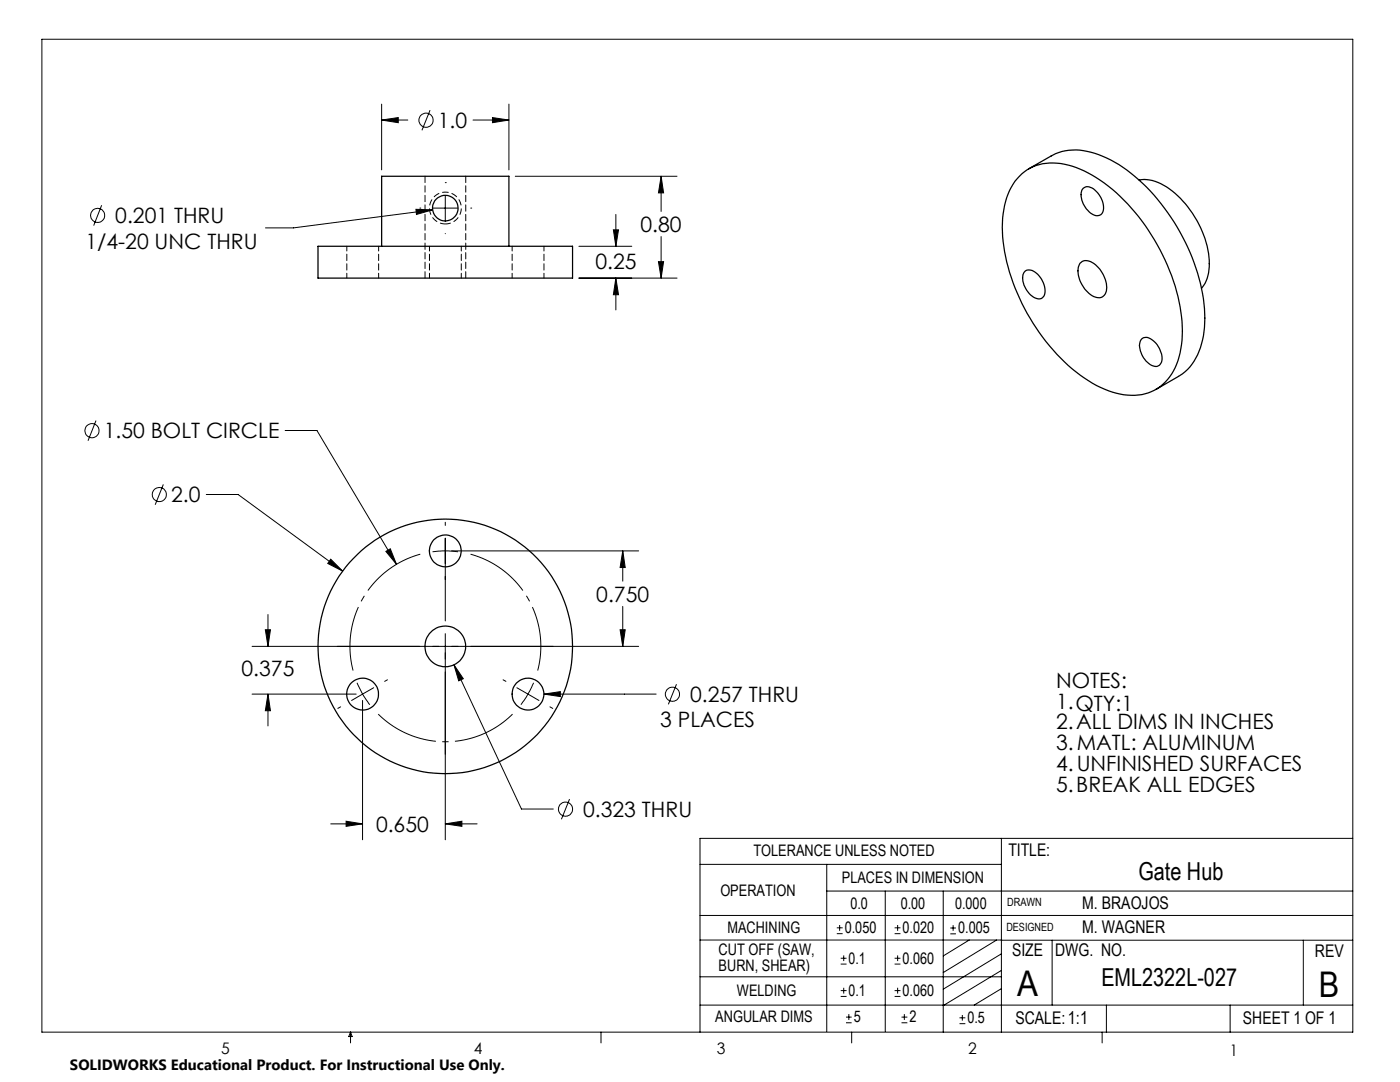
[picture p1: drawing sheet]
<svg xmlns="http://www.w3.org/2000/svg" width="279mm" height="216mm" viewBox="0 0 279 216" stroke-linecap="round" stroke-linejoin="round" font-family="sans-serif">
<g fill="none" stroke="#000" stroke-width=".2">
<path d="M8.4 7.8h261.6v198.2h-261.6zM76.2 24l3.3-.5v1zM76.2 20.8v13.1M76.2 24h5.2M85.8 22l-1.6 4M88.9 36.4h.1M88.9 39v5.1M94.4 24h7.2M98.3 23.5l3.3 .5-3.3 .5zM101.6 20.8v13.1M102.8 35.2h32.3M131.9 35.2l.5 3.3h-1z"/>
<path d="M131.9 35.2v7M20.3 41l-1.6 4M83 41.8l3.3 .1-3.2 .9zM83.8 41.5h.1M86.3 41.5h5.1M86.3 41.9l-27.7 3.6h-5.6M88.9 46.6h.1M93.9 41.5h.1M115.5 55.5h19.6M115.5 49.1h10.6M122.4 45.9h1l-.5 3.2zM122.9 55.5l.5 3.3h-1z"/>
<path d="M122.9 42.8v6.3M122.9 55.5v6.3M131.4 52.2h1l-.5 3.3zM131.9 47.2v8.3M19.2 83.9l-1.6 4M32.6 96.7l-1.6 4M41.2 98.7h6.3l20.9 15.2M56.9 85.9h6.4l15.8 26.7M66 111.6l2.4 2.3-3-1.5zM77 110l.9-.5 1.2 3.1zM86.3 110.1a18.4 18.4 0 0 1 5.1 0M88.9 104.2v.6"/>
<path d="M88.9 107.4v16.5M90.1 109.9h37.4M124.3 109.9l.5 3.3h-1zM124.3 109.9v6.1M50.3 129h77.2M50.3 138.5h20.8M53 125.7h1l-.5 3.3zM53.5 138.5l.5 3.3h-1zM53.5 122.6v6.4M53.5 138.5v6.4M71.3 136.2l1.1 2.3M72.4 139.8v27.8"/>
<path d="M72.4 138.5l1.4 2.1M72.4 138.5l-2.2 1.3M74.6 137.2l-2.2 1.3M77.3 135.6l-.5 .4M88.9 126.4v41.2M90.6 132.6l1.9 2.8-1 .5zM90.6 132.6l13.5 28.8h6.3M100.4 135.6l.6 .4M103.2 137.2l2.2 1.3M105.4 138.5l-1.4 2.1M105.4 138.5l2.2 1.3M106.5 136.2l-1.1 2.3"/>
<path d="M108.5 138.5l3.3-.5v1zM108.5 138.5h22.5M123.8 125.7h1l-.5 3.3zM124.3 121v8M135 136.5l-1.6 4M68 141l-.6 .4M109.7 141l.6 .4M113.7 159.5l-1.7 4M66 164.4h6.4M69.1 163.9l3.3 .5-3.3 .5zM88.9 164.4l3.3-.5v1zM88.9 164.4h6.3"/>
<path d="M139.7 172.5h60.1M165 177.8h105M165 172.5v33.3M176.7 177.8v28M188.2 177.8v28.2M199.8 167.3v38.7M270 167.3h-130.3v38.7M139.7 182.7h130.3M139.7 187.6h60.2M139.7 194.9h60.1M167 186.3h1.2M167 185.1h1.2"/>
<path d="M167.6 184.6v1.1M167.8 198.8h1.1M167.8 197.7h1.1M167.8 192.4h1.1M167.8 191.2h1.1M168.4 190.6v1.2M168.4 197.1v1.2M178.5 198.8h1.2M178.5 197.7h1.2M178.5 192.4h1.2M178.5 191.2h1.2M178.5 186.3h1.2"/>
<path d="M178.5 185.1h1.2M179.1 184.6v1.1M179.1 190.6v1.2M179.1 197.1v1.2M189.7 185.2h1.1M189.7 186.3h1.1M190.2 184.6v1.1M193.4 187.6l-5.2 3.1M198.9 187.6l-10.7 6.5M199.8 187.6h70.2M199.8 197.3l-5.4 3.3M199.8 193.6l-11.6 7.1"/>
<path d="M199.8 190.3l-11.6 7.1M210 187.6v13M260.1 187.6v13M70 206v2.1M70 206l.3 .8h-.7zM119.9 206v2.1M139.7 200.6h130.3M168.8 204.1h1.2M168.8 203h1.2M169.4 202.4v1.1M170 206v2.1M179.9 204.1h1.2"/>
<path d="M179.9 203h1.2M180.5 202.4v1.1M191.5 204.3h1.2M191.5 203.1h1.2M192.1 202.5v1.2M220 206v2.1M220.8 200.6v5.4M245.5 200.6v5.4"/>
<circle cx="85" cy="24" r="1.41"/>
<circle cx="19.5" cy="43" r="1.4"/>
<circle cx="18.4" cy="85.9" r="1.4"/>
<circle cx="31.8" cy="98.7" r="1.4"/>
<circle cx="134.2" cy="138.5" r="1.42"/>
<circle cx="112.9" cy="161.5" r="1.41"/>
</g>
<path d="M83.9 110.6a19 19 0 0 0-13.4 23.2M107.3 133.8a19.1 19.1 0 0 0-13.4-23.2M75.5 142.5a19 19 0 0 0 26.8 0" fill="none" stroke="#000" stroke-width=".2" stroke-dasharray="15.2 1.3 1.3 1.3" stroke-dashoffset="2.3" stroke-linecap="butt"/>
<path d="M88.9 44.7a3.2 3.2 0 0 1-2.8-4.7 3.2 3.2 0 0 1 5.5-.2 3.2 3.2 0 0 1-2.5 4.9h-.2" fill="none" stroke="#000" stroke-width=".2" stroke-dasharray="1.3 .6" stroke-dashoffset=".2" stroke-linecap="butt"/>
<path d="M66 111.6l-.6 .8 3 1.5zM77 110l2.1 2.6-1.2-3.1zM90.6 132.6l.9 3.3 1-.5zM108.5 138.5l3.3 .5v-1zM69.1 163.9l3.3 .5-3.3 .5zM88.9 164.4l3.3-.5v1zM53.5 138.5l.5 3.3h-1zM53 125.7h1l-.5 3.3zM124.3 109.9l.5 3.3h-1zM123.8 125.7h1l-.5 3.3zM131.9 35.2l.5 3.3h-1zM131.4 52.2h1l-.5 3.3zM122.4 45.9h1l-.5 3.2zM122.9 55.5l.5 3.3h-1zM83 41.8l.1 1 3.2-.9zM98.3 23.5l3.3 .5-3.3 .5zM76.2 24l3.3-.5v1z" fill="#000"/>
<g fill="none" stroke="#000" stroke-width=".25">
<path d="M203.9 34.7a9.8 9.8 0 0 1 9.3-1.8 27.4 27.4 0 0 1 13.3 9.5 40.2 40.2 0 0 1 9.4 22.7 15.3 15.3 0 0 1-2.9 10.7 9.6 9.6 0 0 1-10.2 2.7 27.4 27.4 0 0 1-13.3-9.5 39.3 39.3 0 0 1-9.5-23.7 14.1 14.1 0 0 1 3.5-10.2zM205.3 33.7l4.5-2.6a11.3 11.3 0 0 1 10.3 .1 31.7 31.7 0 0 1 12.9 11.2 38.7 38.7 0 0 1 7.5 21.1 14 14 0 0 1-4 10.7l-1.3 .9-4.5 2.6M216.2 37.6a1.85 1.85 0 0 1 2.6 .6 3.9 3.9 0 0 1 1.1 4.5 1.73 1.73 0 0 1-2.6-.4 4 4 0 0 1-1.3-4.6zM227.3 35.9a7.8 7.8 0 0 1 6.1 1.8 19.9 19.9 0 0 1 7.9 15.5 6.9 6.9 0 0 1-1.5 4.3M63.5 49.1h50.8v6.4h-50.8zM76.2 49.1v-13.9h25.4v13.9M204.5 54.2a1.94 1.94 0 0 1 2.6 .6 4.3 4.3 0 0 1 1.3 4.3 1.47 1.47 0 0 1-2.4 0 4.2 4.2 0 0 1-1.6-4.7zM215.5 52.5a1.99 1.99 0 0 1 2.8 .1 5.9 5.9 0 0 1 2.4 5.7 1.67 1.67 0 0 1-2.7 .7 5.9 5.9 0 0 1-2.7-5.9zM227.9 67.6a1.63 1.63 0 0 1 2.3 .4 4.7 4.7 0 0 1 1.6 4.2 1.35 1.35 0 0 1-2.2 .6 4.6 4.6 0 0 1-2-4.7z"/>
<circle cx="88.9" cy="41.5" r="2.55"/>
<circle cx="88.9" cy="109.9" r="3.2"/>
<circle cx="72.4" cy="138.5" r="3.2"/>
<circle cx="88.9" cy="129" r="25.4"/>
<circle cx="88.9" cy="129" r="4.1"/>
<circle cx="105.4" cy="138.5" r="3.2"/>
</g>
<path d="M69.2 49.1v6.4M75.6 55.5v-6.4M85.7 49.1v6.4M92.1 55.5v-6.4M102.2 49.1v6.4M108.6 55.5v-6.4" fill="none" stroke="#000" stroke-width=".2" stroke-dasharray="1.3 .6" stroke-dashoffset=".3"/>
<path d="M84.8 35.2v20.3M93 55.5v-20.3" fill="none" stroke="#000" stroke-width=".2" stroke-dasharray="1.3 .6"/>
<g font-size="7.1">
<text x="203" y="198.7">A</text>
<text x="263.2" y="198.9">B</text>
</g>
<g font-size="4.9">
<text x="227.2" y="175.7">Gate Hub</text>
<text x="219.8" y="196.7">EML2322L-027</text>
</g>
<g font-size="4.2">
<text x="87.4" y="25.5">1.0</text>
<text x="23" y="44.5">0.201 THRU</text>
<text x="127.8" y="46.3">0.80</text>
<text x="17" y="49.6">1/4-20 UNC THRU</text>
<text x="118.8" y="53.6">0.25</text>
<text x="20.7" y="87.5">1.50 BOLT CIRCLE</text>
<text x="34.1" y="100.2">2.0</text>
<text x="119" y="120.1">0.750</text>
<text x="48.2" y="134.9">0.375</text>
<text x="210.8" y="137.2">NOTES:</text>
<text x="137.7" y="140.1">0.257 THRU</text>
<text x="210.8" y="141.4">1.QTY:1</text>
<text x="131.8" y="145.2">3 PLACES</text>
<text x="210.8" y="145.5">2.ALL DIMS IN INCHES</text>
<text x="210.8" y="149.7">3.MATL: ALUMINUM</text>
<text x="210.8" y="153.9">4.UNFINISHED SURFACES</text>
<text x="210.8" y="158.1">5.BREAK ALL EDGES</text>
<text x="75" y="166">0.650</text>
<text x="116.4" y="163">0.323 THRU</text>
</g>
<g font-size="3.5">
<text x="201.2" y="170.7">TITLE:</text>
<text x="216" y="181.4">M. BRAOJOS</text>
<text x="202" y="190.8">SIZE</text>
<text x="210.6" y="190.8">DWG. NO.</text>
<text x="216" y="186.2">M. WAGNER</text>
<text x="262.4" y="190.9">REV</text>
<text x="202.7" y="204.4">SCALE:1:1</text>
<text x="248.1" y="204.4">SHEET 1 OF 1</text>
</g>
<g font-size="3.2">
<text x="150.4" y="170.8">TOLERANCE UNLESS NOTED</text>
<text x="143.8" y="178.9">OPERATION</text>
<text x="168" y="176.2">PLACES IN DIMENSION</text>
<text x="169.7" y="181.4">0.0</text>
<text x="179.8" y="181.4">0.00</text>
<text x="190.6" y="181.4">0.000</text>
<text x="143.4" y="190.5">CUT OFF (SAW,</text>
<text x="145.2" y="186.2">MACHINING</text>
<text x="168.6" y="186.2">0.050</text>
<text x="180.1" y="186.2">0.020</text>
<text x="191.2" y="186.2">0.005</text>
<text x="143.4" y="193.7">BURN, SHEAR)</text>
<text x="169.4" y="192.3">0.1</text>
<text x="180.1" y="192.3">0.060</text>
<text x="147.1" y="198.7">WELDING</text>
<text x="169.4" y="198.7">0.1</text>
<text x="180.1" y="198.7">0.060</text>
<text x="142.8" y="204">ANGULAR DIMS</text>
<text x="170.4" y="204">5</text>
<text x="181.5" y="204">2</text>
<text x="193.1" y="204.2">0.5</text>
<text x="44.2" y="210.4">5</text>
<text x="94.6" y="210.3">4</text>
<text x="143.1" y="210.4">3</text>
<text x="193.2" y="210.3">2</text>
<text x="245.4" y="210.6">1</text>
</g>
<text font-size="3" x="14" y="213.5">SOLIDWORKS Educational Product. For Instructional Use Only.</text>
<g font-size="2.3">
<text x="200.8" y="185.7">DESIGNED</text>
<text x="201" y="180.9">DRAWN</text>
</g>
</svg>
